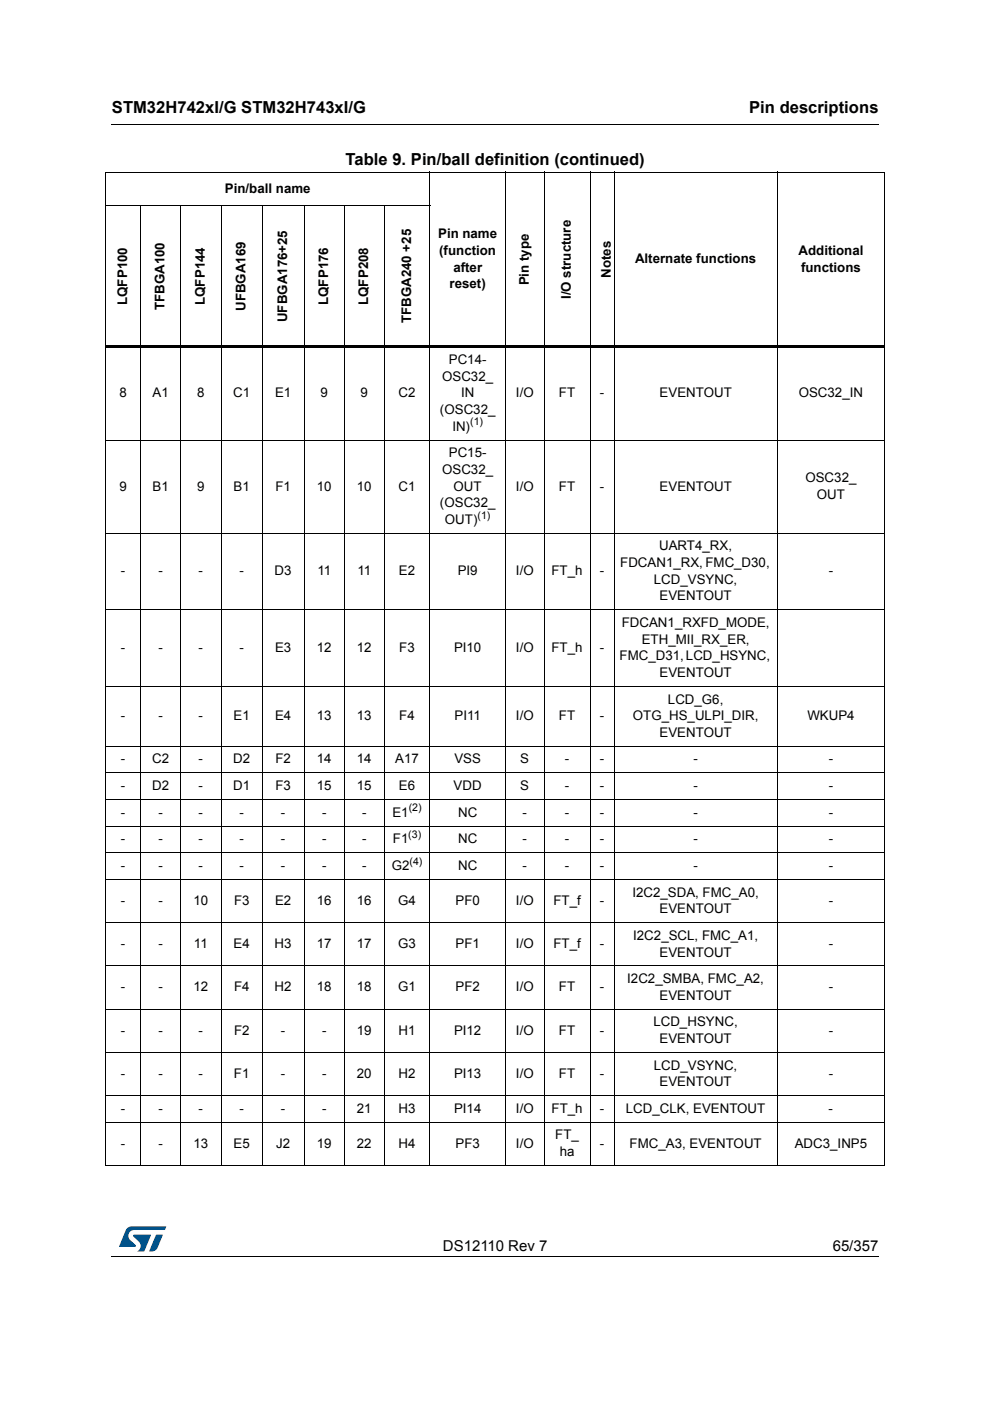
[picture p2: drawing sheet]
<svg xmlns="http://www.w3.org/2000/svg" width="210mm" height="297mm" viewBox="0 0 210 297" stroke-linecap="round" stroke-linejoin="round" font-family="sans-serif">
<path d="M23.6 26.2l.1 .2zM23.6 266.3l.1 .1z" fill="#000"/>
<path d="M23.7 26.3h162.6M23.7 266.3h162.6" fill="none" stroke="#000" stroke-width=".21"/>
<path d="M25.2 260h10v5.3h-10z" fill="#fff"/>
<g fill="#005189">
<path d="M26.9 260.5l1-.5 7.3 .1-.3 .7h-6.4a1.31 1.31 0 0 0-1.3 1.1 1.31 1.31 0 0 0 .8 1.4l.7 .7 .1 .3-3.5 .1z"/>
<path d="M33.1 261.8h1.4l-.6 1.6a2.16 2.16 0 0 1-1.3 1.9l-1-.1z"/>
<path d="M28.3 261.8l3.7 .1-1.4 3.3-1.5 .1a1.43 1.43 0 0 0 .6-1.7l-1.4-1.4z"/>
</g>
<g fill="none" stroke="#000" stroke-width=".21">
<path d="M22.3 36.5h165.4M22.4 36.6v210.4M91.1 36.4v210.8M107.2 36.4v210.8M115.4 36.4v210.8M125.1 36.4v210.8M130.2 36.4v210.8M164.8 36.4v210.8M187.6 36.6v210.4M22.3 43.5h68.9M29.9 43.5v203.7M38.3 43.5v203.7"/>
<path d="M46.9 43.5v203.7M55.6 43.5v203.7M64.5 43.5v203.7M73 43.5v203.7M81.5 43.5v203.7M22.3 93.3h165.4M22.3 113.1h165.4M22.3 129.3h165.4M22.3 145.5h165.4M22.3 158.2h165.4M22.3 163.9h165.4M22.3 169.5h165.4"/>
<path d="M22.3 175.2h165.4M22.3 180.8h165.4M22.3 186.4h165.4M22.3 195.6h165.4M22.3 204.8h165.4M22.3 214h165.4M22.3 223.1h165.4M22.3 232.3h165.4M22.3 238h165.4M22.3 247.1h165.4"/>
</g>
<path d="M22.3 73.3h165.4v.5h-165.4z" fill="#000"/>
<g font-size="3.5">
<text x="23.7" y="23.9">STM32H742xI/G STM32H743xI/G</text>
<text x="158.8" y="23.9">Pin descriptions</text>
<text x="73.3" y="35">Table 9. Pin/ball definition (continued)</text>
</g>
<g font-size="3.2">
<text x="93.9" y="265.1">DS12110 Rev 7</text>
<text x="176.5" y="265.1">65/357</text>
</g>
<g font-size="2.8">
<text x="47.7" y="40.9">Pin/ball name</text>
<text x="92.9" y="50.5">Pin name</text>
<text x="93.1" y="54.1">(function</text>
<text x="96.1" y="57.6">after</text>
<text x="129.5" y="58.9" transform="rotate(-90 129.5 58.9)">Notes</text>
<text x="134.6" y="55.8">Alternate functions</text>
<text x="169.3" y="54.1">Additional</text>
<text x="169.8" y="57.6">functions</text>
<text x="26.9" y="64.7" transform="rotate(-90 26.9 64.7)">LQFP100</text>
<text x="34.9" y="65.8" transform="rotate(-90 34.9 65.8)">TFBGA100</text>
<text x="43.4" y="64.7" transform="rotate(-90 43.4 64.7)">LQFP144</text>
<text x="52.1" y="65.9" transform="rotate(-90 52.1 65.9)">UFBGA169</text>
<text x="69.6" y="64.7" transform="rotate(-90 69.6 64.7)">LQFP176</text>
<text x="78.1" y="64.7" transform="rotate(-90 78.1 64.7)">LQFP208</text>
<text x="95.3" y="61.1">reset)</text>
<text x="112.1" y="60.5" transform="rotate(-90 112.1 60.5)">Pin type</text>
<text x="121.1" y="63.4" transform="rotate(-90 121.1 63.4)">I/O structure</text>
<text x="60.9" y="68.3" transform="rotate(-90 60.9 68.3)">UFBGA176+25</text>
<text x="87.1" y="68.5" transform="rotate(-90 87.1 68.5)">TFBGA240 +25</text>
<text x="95.2" y="77.2">PC14-</text>
<text x="93.7" y="80.7">OSC32_</text>
<text x="25.3" y="84.2">8</text>
<text x="32.3" y="84.2">A1</text>
<text x="41.8" y="84.2">8</text>
<text x="49.4" y="84.2">C1</text>
<text x="58.3" y="84.2">E1</text>
<text x="68" y="84.2">9</text>
<text x="76.4" y="84.2">9</text>
<text x="84.5" y="84.2">C2</text>
<text x="93.3" y="87.8">(OSC32_</text>
<text x="97.7" y="84.2">IN</text>
<text x="109.4" y="84.2">I/O</text>
<text x="118.5" y="84.2">FT</text>
<text x="127.2" y="84.2">-</text>
<text x="139.9" y="84.2">EVENTOUT</text>
<text x="169.4" y="84.2">OSC32_IN</text>
<text x="95.9" y="91.3">IN)</text>
<text x="93.7" y="100.5">OSC32_</text>
<text x="95.2" y="96.9">PC15-</text>
<text x="25.3" y="104">9</text>
<text x="32.3" y="104">B1</text>
<text x="41.8" y="104">9</text>
<text x="49.5" y="104">B1</text>
<text x="58.4" y="104">F1</text>
<text x="67.2" y="104">10</text>
<text x="75.7" y="104">10</text>
<text x="84.5" y="104">C1</text>
<text x="93.3" y="107.5">(OSC32_</text>
<text x="96.2" y="104">OUT</text>
<text x="109.4" y="104">I/O</text>
<text x="118.5" y="104">FT</text>
<text x="127.2" y="104">-</text>
<text x="139.9" y="104">EVENTOUT</text>
<text x="170.8" y="102.2">OSC32_</text>
<text x="173.2" y="105.8">OUT</text>
<text x="94.3" y="111.1">OUT)</text>
<text x="139.8" y="116.7">UART4_RX,</text>
<text x="25.7" y="122">-</text>
<text x="33.6" y="122">-</text>
<text x="42.1" y="122">-</text>
<text x="50.8" y="122">-</text>
<text x="58.2" y="122">D3</text>
<text x="67.3" y="122">11</text>
<text x="75.8" y="122">11</text>
<text x="84.6" y="122">E2</text>
<text x="97" y="122">PI9</text>
<text x="109.4" y="122">I/O</text>
<text x="116.9" y="122">FT_h</text>
<text x="127.2" y="122">-</text>
<text x="131.5" y="120.2">FDCAN1_RX, FMC_D30,</text>
<text x="138.6" y="123.8">LCD_VSYNC,</text>
<text x="175.7" y="122">-</text>
<text x="139.8" y="127.3">EVENTOUT</text>
<text x="131.8" y="132.9">FDCAN1_RXFD_MODE,</text>
<text x="136.1" y="136.5">ETH_MII_RX_ER,</text>
<text x="25.7" y="138.2">-</text>
<text x="33.6" y="138.2">-</text>
<text x="42.1" y="138.2">-</text>
<text x="50.8" y="138.2">-</text>
<text x="58.3" y="138.2">E3</text>
<text x="67.2" y="138.2">12</text>
<text x="75.7" y="138.2">12</text>
<text x="84.7" y="138.2">F3</text>
<text x="96.3" y="138.2">PI10</text>
<text x="109.4" y="138.2">I/O</text>
<text x="116.9" y="138.2">FT_h</text>
<text x="127.2" y="138.2">-</text>
<text x="131.4" y="140">FMC_D31, LCD_HSYNC,</text>
<text x="139.8" y="143.5">EVENTOUT</text>
<text x="141.6" y="149.2">LCD_G6,</text>
<text x="25.7" y="152.7">-</text>
<text x="33.6" y="152.7">-</text>
<text x="42.1" y="152.7">-</text>
<text x="49.5" y="152.7">E1</text>
<text x="58.3" y="152.7">E4</text>
<text x="67.2" y="152.7">13</text>
<text x="75.7" y="152.7">13</text>
<text x="84.7" y="152.7">F4</text>
<text x="96.4" y="152.7">PI11</text>
<text x="109.4" y="152.7">I/O</text>
<text x="118.5" y="152.7">FT</text>
<text x="127.2" y="152.7">-</text>
<text x="134.2" y="152.7">OTG_HS_ULPI_DIR,</text>
<text x="171.2" y="152.7">WKUP4</text>
<text x="25.7" y="161.9">-</text>
<text x="32.3" y="161.9">C2</text>
<text x="42.1" y="161.9">-</text>
<text x="49.4" y="161.9">D2</text>
<text x="58.4" y="161.9">F2</text>
<text x="67.2" y="161.9">14</text>
<text x="75.7" y="161.9">14</text>
<text x="83.8" y="161.9">A17</text>
<text x="96.4" y="161.9">VSS</text>
<text x="110.3" y="161.9">S</text>
<text x="119.8" y="161.9">-</text>
<text x="127.2" y="161.9">-</text>
<text x="139.8" y="156.2">EVENTOUT</text>
<text x="147" y="161.9">-</text>
<text x="175.7" y="161.9">-</text>
<text x="25.7" y="167.5">-</text>
<text x="32.3" y="167.5">D2</text>
<text x="42.1" y="167.5">-</text>
<text x="49.4" y="167.5">D1</text>
<text x="58.4" y="167.5">F3</text>
<text x="67.2" y="167.5">15</text>
<text x="75.7" y="167.5">15</text>
<text x="84.6" y="167.5">E6</text>
<text x="96.2" y="167.5">VDD</text>
<text x="110.3" y="167.5">S</text>
<text x="119.8" y="167.5">-</text>
<text x="127.2" y="167.5">-</text>
<text x="147" y="167.5">-</text>
<text x="175.7" y="167.5">-</text>
<text x="25.7" y="173.1">-</text>
<text x="33.6" y="173.1">-</text>
<text x="42.1" y="173.1">-</text>
<text x="50.8" y="173.1">-</text>
<text x="59.6" y="173.1">-</text>
<text x="68.3" y="173.1">-</text>
<text x="76.8" y="173.1">-</text>
<text x="83.2" y="173.1">E1</text>
<text x="97.1" y="173.1">NC</text>
<text x="110.8" y="173.1">-</text>
<text x="119.8" y="173.1">-</text>
<text x="127.2" y="173.1">-</text>
<text x="147" y="173.1">-</text>
<text x="175.7" y="173.1">-</text>
<text x="25.7" y="178.8">-</text>
<text x="33.6" y="178.8">-</text>
<text x="42.1" y="178.8">-</text>
<text x="50.8" y="178.8">-</text>
<text x="59.6" y="178.8">-</text>
<text x="68.3" y="178.8">-</text>
<text x="76.8" y="178.8">-</text>
<text x="83.3" y="178.8">F1</text>
<text x="97.1" y="178.8">NC</text>
<text x="110.8" y="178.8">-</text>
<text x="119.8" y="178.8">-</text>
<text x="127.2" y="178.8">-</text>
<text x="147" y="178.8">-</text>
<text x="175.7" y="178.8">-</text>
<text x="25.7" y="184.4">-</text>
<text x="33.6" y="184.4">-</text>
<text x="42.1" y="184.4">-</text>
<text x="50.8" y="184.4">-</text>
<text x="59.6" y="184.4">-</text>
<text x="68.3" y="184.4">-</text>
<text x="76.8" y="184.4">-</text>
<text x="83.1" y="184.4">G2</text>
<text x="97.1" y="184.4">NC</text>
<text x="110.8" y="184.4">-</text>
<text x="119.8" y="184.4">-</text>
<text x="127.2" y="184.4">-</text>
<text x="147" y="184.4">-</text>
<text x="175.7" y="184.4">-</text>
<text x="25.7" y="191.9">-</text>
<text x="33.6" y="191.9">-</text>
<text x="41" y="191.9">10</text>
<text x="49.6" y="191.9">F3</text>
<text x="58.3" y="191.9">E2</text>
<text x="67.2" y="191.9">16</text>
<text x="75.7" y="191.9">16</text>
<text x="84.4" y="191.9">G4</text>
<text x="96.6" y="191.9">PF0</text>
<text x="109.4" y="191.9">I/O</text>
<text x="117.3" y="191.9">FT_f</text>
<text x="127.2" y="191.9">-</text>
<text x="134.1" y="190.1">I2C2_SDA, FMC_A0,</text>
<text x="175.7" y="191.9">-</text>
<text x="139.8" y="193.6">EVENTOUT</text>
<text x="25.7" y="201">-</text>
<text x="33.6" y="201">-</text>
<text x="41.1" y="201">11</text>
<text x="49.5" y="201">E4</text>
<text x="58.2" y="201">H3</text>
<text x="67.2" y="201">17</text>
<text x="75.7" y="201">17</text>
<text x="84.4" y="201">G3</text>
<text x="96.6" y="201">PF1</text>
<text x="109.4" y="201">I/O</text>
<text x="117.3" y="201">FT_f</text>
<text x="127.2" y="201">-</text>
<text x="134.3" y="199.3">I2C2_SCL, FMC_A1,</text>
<text x="139.8" y="202.8">EVENTOUT</text>
<text x="175.7" y="201">-</text>
<text x="133" y="208.4">I2C2_SMBA, FMC_A2,</text>
<text x="25.7" y="210.2">-</text>
<text x="33.6" y="210.2">-</text>
<text x="41" y="210.2">12</text>
<text x="49.6" y="210.2">F4</text>
<text x="58.2" y="210.2">H2</text>
<text x="67.2" y="210.2">18</text>
<text x="75.7" y="210.2">18</text>
<text x="84.4" y="210.2">G1</text>
<text x="96.6" y="210.2">PF2</text>
<text x="109.4" y="210.2">I/O</text>
<text x="118.5" y="210.2">FT</text>
<text x="127.2" y="210.2">-</text>
<text x="139.8" y="212">EVENTOUT</text>
<text x="175.7" y="210.2">-</text>
<text x="25.7" y="219.4">-</text>
<text x="33.6" y="219.4">-</text>
<text x="42.1" y="219.4">-</text>
<text x="49.6" y="219.4">F2</text>
<text x="59.6" y="219.4">-</text>
<text x="68.3" y="219.4">-</text>
<text x="75.7" y="219.4">19</text>
<text x="84.5" y="219.4">H1</text>
<text x="96.3" y="219.4">PI12</text>
<text x="109.4" y="219.4">I/O</text>
<text x="118.5" y="219.4">FT</text>
<text x="127.2" y="219.4">-</text>
<text x="138.6" y="217.6">LCD_HSYNC,</text>
<text x="139.8" y="221.1">EVENTOUT</text>
<text x="175.7" y="219.4">-</text>
<text x="138.6" y="226.8">LCD_VSYNC,</text>
<text x="25.7" y="228.5">-</text>
<text x="33.6" y="228.5">-</text>
<text x="42.1" y="228.5">-</text>
<text x="49.6" y="228.5">F1</text>
<text x="59.6" y="228.5">-</text>
<text x="68.3" y="228.5">-</text>
<text x="75.7" y="228.5">20</text>
<text x="84.5" y="228.5">H2</text>
<text x="96.3" y="228.5">PI13</text>
<text x="109.4" y="228.5">I/O</text>
<text x="118.5" y="228.5">FT</text>
<text x="127.2" y="228.5">-</text>
<text x="139.8" y="230.3">EVENTOUT</text>
<text x="175.7" y="228.5">-</text>
<text x="25.7" y="235.9">-</text>
<text x="33.6" y="235.9">-</text>
<text x="42.1" y="235.9">-</text>
<text x="50.8" y="235.9">-</text>
<text x="59.6" y="235.9">-</text>
<text x="68.3" y="235.9">-</text>
<text x="75.7" y="235.9">21</text>
<text x="84.5" y="235.9">H3</text>
<text x="96.3" y="235.9">PI14</text>
<text x="109.4" y="235.9">I/O</text>
<text x="117" y="235.9">FT_h</text>
<text x="127.2" y="235.9">-</text>
<text x="132.7" y="235.9">LCD_CLK, EVENTOUT</text>
<text x="175.7" y="235.9">-</text>
<text x="25.7" y="243.4">-</text>
<text x="33.6" y="243.4">-</text>
<text x="41" y="243.4">13</text>
<text x="49.5" y="243.4">E5</text>
<text x="58.5" y="243.4">J2</text>
<text x="67.2" y="243.4">19</text>
<text x="75.7" y="243.4">22</text>
<text x="84.5" y="243.4">H4</text>
<text x="96.6" y="243.4">PF3</text>
<text x="109.4" y="243.4">I/O</text>
<text x="117.7" y="241.6">FT_</text>
<text x="118.7" y="245.1">ha</text>
<text x="127.2" y="243.4">-</text>
<text x="133.5" y="243.4">FMC_A3, EVENTOUT</text>
<text x="168.5" y="243.4">ADC3_INP5</text>
</g>
<g font-size="2.2">
<text x="99.7" y="90.2">(1)</text>
<text x="101.2" y="109.9">(1)</text>
<text x="86.7" y="172">(2)</text>
<text x="86.6" y="177.7">(3)</text>
<text x="86.8" y="183.3">(4)</text>
</g>
</svg>
